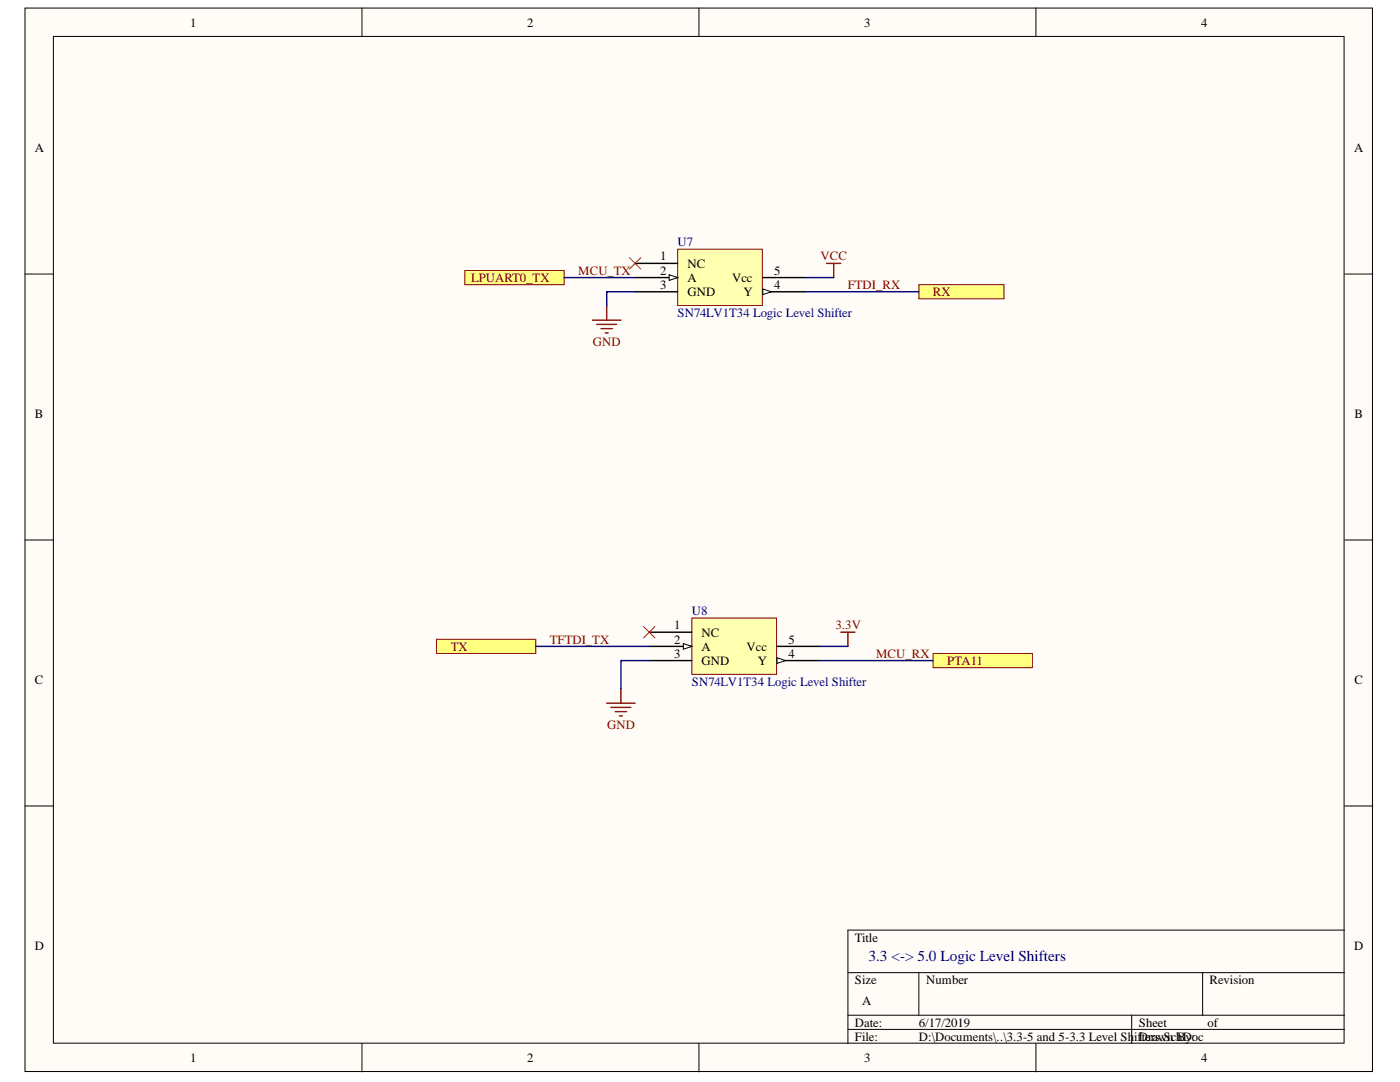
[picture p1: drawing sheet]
<svg xmlns="http://www.w3.org/2000/svg" width="279mm" height="216mm" viewBox="0 0 279 216" stroke-linecap="round" stroke-linejoin="round" font-family="sans-serif">
<g fill="#fffcf8" stroke="#000" stroke-width=".2">
<path d="M5 1.6h268.9v212.2h-268.9z"/>
<path d="M10.7 7.3h257.5v200.9h-257.5z"/>
</g>
<g fill="none" stroke="#000" stroke-width=".2">
<path d="M72.2 1.6v5.7M139.5 1.6v5.7M206.7 1.6v5.7M5 54.7h5.7M268.3 54.7h5.7M5 107.8h5.7M268.3 107.8h5.7M5 160.8h5.7M268.3 160.8h5.7M169.2 194.1h99.1M183.4 194.1v8.5M240 194.1v8.5"/>
<path d="M268.3 185.6h-99.1v22.6M72.2 208.2v5.7M139.5 208.2v5.7M169.2 202.6h99.1M169.2 205.4h99.1M206.7 208.2v5.7M225.9 202.6v5.6"/>
</g>
<path d="M135.2 49.7h16.9v11.3h-16.9z" fill="#ffffb0" stroke="#800000" stroke-width=".2"/>
<path d="M126.7 52.6h8.5M126.7 55.4h8.5" fill="none" stroke="#000" stroke-width=".28"/>
<path d="M133.5 54.8l1.7 .6-1.7 .6z" fill="#fffcf8"/>
<path d="M133.5 54.8l1.7 .6-1.7 .6z" fill="none" stroke="#000" stroke-width=".2"/>
<path d="M126.7 58.2h8.5M152.2 58.2h8.5" fill="none" stroke="#000" stroke-width=".28"/>
<path d="M152.2 57.7l1.7 .5-1.7 .6z" fill="#fffcf8"/>
<path d="M152.2 57.7l1.7 .5-1.7 .6z" fill="none" stroke="#000" stroke-width=".2"/>
<path d="M152.2 55.4h8.5" fill="none" stroke="#000" stroke-width=".28"/>
<path d="M138.1 123.3h16.9v11.3h-16.9z" fill="#ffffb0" stroke="#800000" stroke-width=".2"/>
<path d="M129.6 126.2h8.5M129.6 129h8.5" fill="none" stroke="#000" stroke-width=".28"/>
<path d="M136.4 128.4l1.7 .6-1.7 .5z" fill="#fffcf8"/>
<path d="M136.4 128.4l1.7 .6-1.7 .5z" fill="none" stroke="#000" stroke-width=".2"/>
<path d="M129.6 131.8h8.5M155.1 131.8h8.5" fill="none" stroke="#000" stroke-width=".28"/>
<path d="M155.1 131.2l1.7 .6-1.7 .6z" fill="#fffcf8"/>
<path d="M155.1 131.2l1.7 .6-1.7 .6z" fill="none" stroke="#000" stroke-width=".2"/>
<path d="M155.1 129h8.5" fill="none" stroke="#000" stroke-width=".28"/>
<path d="M165 52.6h2.8M166.4 52.6v2.8" fill="none" stroke="#800000" stroke-width=".28"/>
<g fill="#ffff80" stroke="#800000" stroke-width=".2">
<path d="M92.8 54h19.8v2.8h-19.8z" fill-rule="evenodd"/>
<path d="M183.4 56.8h17v2.8h-17z" fill-rule="evenodd"/>
<path d="M87.1 127.6h19.8v2.8h-19.8z" fill-rule="evenodd"/>
<path d="M186.2 130.4h19.8v2.8h-19.8z" fill-rule="evenodd"/>
</g>
<path d="M118.3 63.9h5.6M119.1 64.7h4M120 65.6h2.2M120.8 66.4h.6M121.1 61v2.9M123.9 137.5v2.8M167.8 126.2h2.8M169.2 126.2v2.8M121.1 140.3h5.6M121.9 141.2h4M122.8 142h2.2M123.6 142.9h.6" fill="none" stroke="#800000" stroke-width=".28"/>
<path d="M125.6 51.4l2.3 2.3M127.9 51.4l-2.3 2.3M128.4 125l2.3 2.3M130.7 125l-2.3 2.3" fill="none" stroke="#f00" stroke-width=".2"/>
<path d="M112.6 55.4h14.1M126.7 58.2h-5.6v2.8M160.7 55.4h5.7M160.7 58.2h22.7M106.9 129h22.7M129.6 131.8h-5.7v5.7M163.6 129h5.6M163.6 131.8h22.6" fill="none" stroke="#000080" stroke-width=".28"/>
<text font-size="3" fill="#000080" x="173.3" y="191.7">3.3 &lt;-&gt; 5.0 Logic Level Shifters</text>
<g font-size="2.5">
<text x="38" y="5.3">1</text>
<text x="105.2" y="5.3">2</text>
<text x="172.5" y="5.3">3</text>
<text x="239.7" y="5.3">4</text>
<text x="6.9" y="30.4">A</text>
<text x="270.2" y="30.4">A</text>
<text x="131.7" y="52">1</text>
<text x="137.2" y="53.4">NC</text>
<text x="131.7" y="54.8">2</text>
<text x="131.7" y="57.6">3</text>
<text x="137.2" y="56.3">A</text>
<text x="137.2" y="59.1">GND</text>
<text x="146.1" y="56.3">Vcc</text>
<text x="148.4" y="59.1">Y</text>
<text x="154.5" y="57.6">4</text>
<text x="154.5" y="54.8">5</text>
<text x="6.9" y="83.5">B</text>
<text x="270.3" y="83.5">B</text>
<text x="134.5" y="125.6">1</text>
<text x="134.5" y="128.5">2</text>
<text x="134.5" y="131.2">3</text>
<text x="140" y="127">NC</text>
<text x="140" y="129.8">A</text>
<text x="149" y="129.8">Vcc</text>
<text x="157.4" y="131.2">4</text>
<text x="157.4" y="128.5">5</text>
<text x="6.9" y="136.6">C</text>
<text x="140" y="132.7">GND</text>
<text x="151.3" y="132.7">Y</text>
<text x="270.3" y="136.6">C</text>
<text x="6.9" y="189.6">D</text>
<text x="170.6" y="187.9">Title</text>
<text x="270.2" y="189.6">D</text>
<text x="170.6" y="196.4">Size</text>
<text x="184.8" y="196.4">Number</text>
<text x="241.4" y="196.4">Revision</text>
<text x="172.1" y="200.6">A</text>
<text x="170.6" y="204.9">Date:</text>
<text x="170.6" y="207.6">File:</text>
<text x="183.4" y="204.9">6/17/2019</text>
<text x="183.4" y="207.6">D:\Documents\..\3.3-5 and 5-3.3 Level Shifters.SchDoc</text>
<text x="227.3" y="204.9">Sheet</text>
<text x="227.3" y="207.6">Drawn By:</text>
<text x="241" y="204.9">of</text>
<text x="38" y="212">1</text>
<text x="105.2" y="212">2</text>
<text x="172.5" y="212">3</text>
<text x="239.7" y="212">4</text>
</g>
<g font-size="2.5" fill="#000080">
<text x="135.2" y="49.2">U7</text>
<text x="135.2" y="63.3">SN74LV1T34 Logic Level Shifter</text>
<text x="138.1" y="122.8">U8</text>
<text x="138.1" y="136.9">SN74LV1T34 Logic Level Shifter</text>
</g>
<g font-size="2.5" fill="#800000">
<text x="163.8" y="52">VCC</text>
<text x="94" y="56.3">LPUART0_TX</text>
<text x="115.4" y="54.8">MCU_TX</text>
<text x="169.2" y="57.6">FTDI_RX</text>
<text x="186.2" y="59.1">RX</text>
<text x="118.3" y="69">GND</text>
<text x="166.7" y="125.6">3.3V</text>
<text x="90" y="129.8">TX</text>
<text x="109.7" y="128.5">TFTDI_TX</text>
<text x="174.9" y="131.2">MCU_RX</text>
<text x="189.1" y="132.7">PTA11</text>
<text x="121.2" y="145.4">GND</text>
</g>
</svg>
